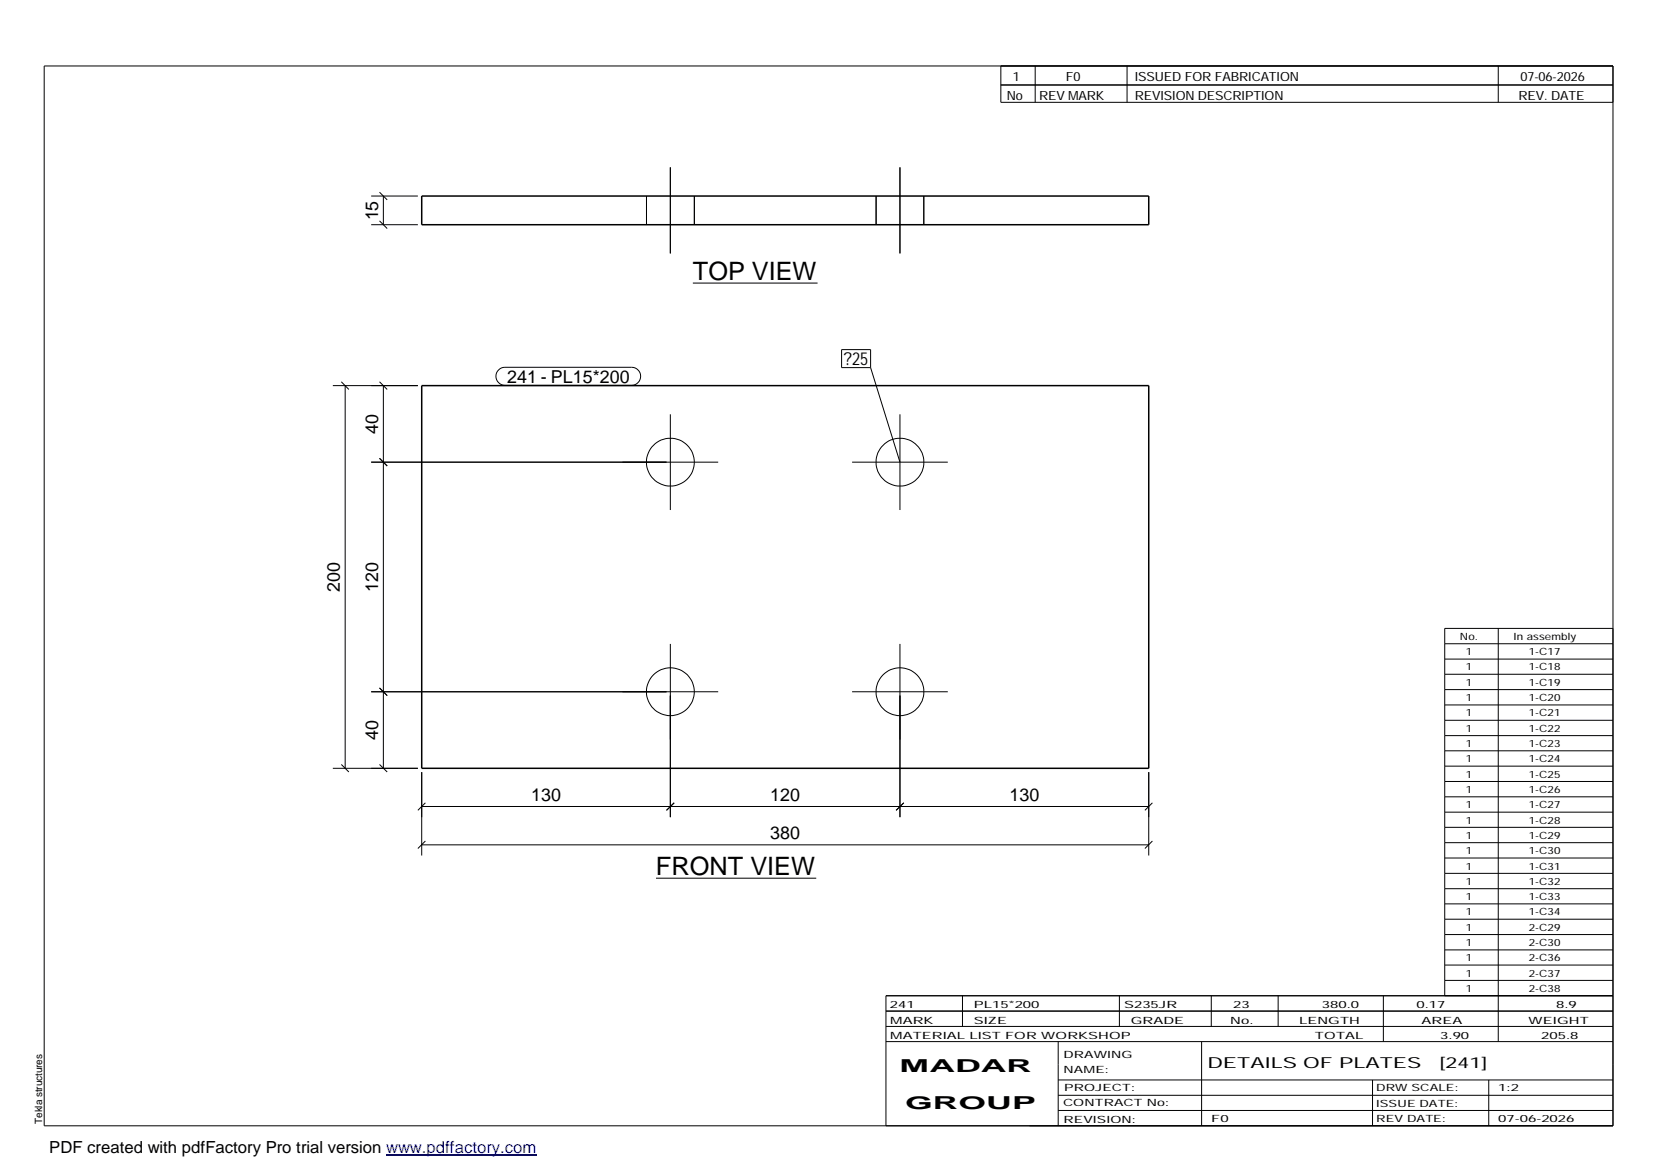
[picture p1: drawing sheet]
<svg xmlns="http://www.w3.org/2000/svg" width="420mm" height="297mm" viewBox="0 0 420 297" stroke-linecap="round" stroke-linejoin="round" font-family="sans-serif">
<g fill="none" stroke="#000" stroke-width=".25">
<path d="M11.2 16.7h398.3v269.1h-398.3zM254.1 16.7v9.3h155.4M262.8 16.7v9.3M286.1 16.7v9.3M380.4 16.7v9.3M254.1 21.6h155.4M94.2 57.1h11.9M94.2 49.8h11.9M96.4 56.1l1.9 1.9M96.4 48.8l1.9 1.9M97.3 49.8v7.3M164.1 49.8v7.3"/>
<path d="M170.2 42.5v21.8M176.3 49.8v7.3M222.4 49.8v7.3M228.5 42.5v21.8M234.5 49.8v7.3M175.9 71.9h31.7M84.5 97.9h21.6M86.7 96.9l1.9 2M87.6 97.9v97.2M96.4 96.9l1.9 2M97.3 97.9v97.2M126.6 93.9l.7-.5 .9-.2h32.2a2.29 2.29 0 0 1 2.2 2.3 2.29 2.29 0 0 1-2.2 2.3h-32.2a2.28 2.28 0 0 1-2.1-1.4 2.28 2.28 0 0 1 .5-2.5z"/>
<path d="M213.7 88.8h7.3v4.5h-7.3zM221 93.3l7.5 24M94.2 117.3h88.1M96.4 116.4l1.9 1.9M170.2 105.2v24.3M216.3 117.3h24.3M228.5 105.2v24.3M380.4 159.5v104.9M409.5 159.5h-42.7v93.3M94.2 175.6h88.1M96.4 174.7l1.9 1.9M170.2 163.5v44"/>
<path d="M216.3 175.6h24.3M228.5 163.5v44M366.8 163.4h42.7M366.8 167.3h42.7M366.8 171.2h42.7M366.8 175.1h42.7M366.8 179h42.7M84.5 195.1h21.6M86.7 194.1l1.9 1.9M96.4 194.1l1.9 1.9M107.1 196v21.2M291.6 196v21.2"/>
<path d="M366.8 182.9h42.7M366.8 186.8h42.7M366.8 190.6h42.7M366.8 194.5h42.7M366.8 198.4h42.7M107.1 214.5h184.5M107.1 204.8h184.5M108 213.5l-1.9 1.9M108 203.8l-1.9 1.9M171.2 203.8l-2 1.9M229.4 203.8l-1.9 1.9M292.6 213.5l-1.9 1.9"/>
<path d="M292.6 203.8l-1.9 1.9M366.8 202.3h42.7M366.8 206.2h42.7M366.8 210h42.7M366.8 213.9h42.7M366.8 217.8h42.7M166.5 223h40.7M366.8 221.7h42.7M366.8 225.6h42.7M366.8 229.5h42.7M366.8 233.4h42.7M366.8 237.3h42.7"/>
<path d="M224.9 256.7h184.6M244.3 252.8v7.8M284.2 252.8v7.8M307.5 252.8v7.8M324.5 252.8v7.8M351.2 252.8v11.6M366.8 241.2h42.7M366.8 245h42.7M366.8 248.9h42.7M409.5 252.8h-184.6v33M224.9 264.4h184.6M224.9 260.6h184.6"/>
<path d="M268.6 264.4v21.4M268.6 274.2h140.9M268.6 278.1h140.9M305.1 264.4v21.4M348.4 274.2v11.6M378 274.2v11.6M268.6 281.9h140.9"/>
<circle cx="170.2" cy="117.3" r="6.1"/>
<circle cx="228.5" cy="117.3" r="6.1"/>
<circle cx="170.2" cy="175.6" r="6.1"/>
<circle cx="228.5" cy="175.6" r="6.1"/>
</g>
<path d="M107.1 49.8h184.5v7.3h-184.5zM107.1 97.9h184.5v97.2h-184.5z" fill="none" stroke="#000" stroke-width=".38"/>
<path d="M98 293.3h38.2" fill="none" stroke="#00f" stroke-width=".3"/>
<g font-size="6.4">
<text x="175.9" y="71.1">TOP VIEW</text>
<text x="166.5" y="222.2">FRONT VIEW</text>
</g>
<g font-size="4.5">
<text x="96" y="56" transform="rotate(-90 96 56)">15</text>
<text x="214.2" y="92.7">?25</text>
<text x="128.7" y="97.2">241 - PL15*200</text>
<text x="96" y="110.1" transform="rotate(-90 96 110.1)">40</text>
<text x="86.2" y="150.3" transform="rotate(-90 86.2 150.3)">200</text>
<text x="96" y="150.3" transform="rotate(-90 96 150.3)">120</text>
<text x="96" y="187.9" transform="rotate(-90 96 187.9)">40</text>
<text x="134.8" y="203.4">130</text>
<text x="195.5" y="203.4">120</text>
<text x="256.2" y="203.4">130</text>
<text x="195.5" y="213">380</text>
<text x="228.4" y="272.3">MADAR</text>
<text x="229.8" y="281.6">GROUP</text>
</g>
<text font-size="4.2" x="12.5" y="292.7">PDF created with pdfFactory Pro trial version www.pdffactory.com</text>
<g font-size="3.9">
<text x="306.5" y="271.3">DETAILS OF PLATES</text>
<text x="365.4" y="271.3">[241]</text>
</g>
<g font-size="3.2">
<text x="257.1" y="20.5">1</text>
<text x="270.6" y="20.5">F0</text>
<text x="288.1" y="20.5">ISSUED FOR FABRICATION</text>
<text x="386" y="20.5">07-06-2026</text>
<text x="255.6" y="25.5">No</text>
<text x="263.8" y="25.5">REV MARK</text>
<text x="288.1" y="25.5">REVISION DESCRIPTION</text>
<text x="385.5" y="25.5">REV. DATE</text>
</g>
<g font-size="2.5">
<text x="370.6" y="162.5">No.</text>
<text x="372.1" y="166.4">1</text>
<text x="384.3" y="162.5">In assembly</text>
<text x="388.1" y="166.4">1-C17</text>
<text x="372.1" y="170.2">1</text>
<text x="388.1" y="170.2">1-C18</text>
<text x="372.1" y="174.1">1</text>
<text x="372.1" y="178">1</text>
<text x="388.1" y="174.1">1-C19</text>
<text x="388.1" y="178">1-C20</text>
<text x="372.1" y="181.9">1</text>
<text x="372.1" y="185.8">1</text>
<text x="388.1" y="181.9">1-C21</text>
<text x="388.1" y="185.8">1-C22</text>
<text x="372.1" y="189.6">1</text>
<text x="388.1" y="189.6">1-C23</text>
<text x="372.1" y="193.5">1</text>
<text x="372.1" y="197.4">1</text>
<text x="388.1" y="193.5">1-C24</text>
<text x="388.1" y="197.4">1-C25</text>
<text x="372.1" y="201.3">1</text>
<text x="388.1" y="201.3">1-C26</text>
<text x="372.1" y="205.2">1</text>
<text x="372.1" y="209.1">1</text>
<text x="388.1" y="205.2">1-C27</text>
<text x="388.1" y="209.1">1-C28</text>
<text x="372.1" y="213">1</text>
<text x="388.1" y="213">1-C29</text>
<text x="372.1" y="216.9">1</text>
<text x="372.1" y="220.8">1</text>
<text x="388.1" y="216.9">1-C30</text>
<text x="388.1" y="220.8">1-C31</text>
<text x="372.1" y="224.6">1</text>
<text x="388.1" y="224.6">1-C32</text>
<text x="372.1" y="228.5">1</text>
<text x="372.1" y="232.4">1</text>
<text x="388.1" y="228.5">1-C33</text>
<text x="388.1" y="232.4">1-C34</text>
<text x="372.1" y="236.3">1</text>
<text x="388.1" y="236.3">2-C29</text>
<text x="372.1" y="240.2">1</text>
<text x="372.1" y="244.1">1</text>
<text x="388.1" y="240.2">2-C30</text>
<text x="388.1" y="244.1">2-C36</text>
<text x="372.1" y="247.9">1</text>
<text x="372.1" y="251.8">1</text>
<text x="388.1" y="247.9">2-C37</text>
<text x="388.1" y="251.8">2-C38</text>
<text x="225.9" y="255.9">241</text>
<text x="247.3" y="255.9">PL15*200</text>
<text x="285.4" y="255.9">S235JR</text>
<text x="313.1" y="255.9">23</text>
<text x="335.6" y="255.9">380.0</text>
<text x="359.6" y="255.9">0.17</text>
<text x="395.1" y="255.9">8.9</text>
<text x="226" y="263.7">MATERIAL LIST FOR WORKSHOP</text>
<text x="226" y="259.9">MARK</text>
<text x="247.2" y="259.9">SIZE</text>
<text x="287.1" y="259.9">GRADE</text>
<text x="312.3" y="259.9">No.</text>
<text x="329.8" y="259.9">LENGTH</text>
<text x="333.8" y="263.7">TOTAL</text>
<text x="360.9" y="259.9">AREA</text>
<text x="365.6" y="263.7">3.90</text>
<text x="388.1" y="259.9">WEIGHT</text>
<text x="391.3" y="263.7">205.8</text>
<text x="270" y="268.5">DRAWING</text>
<text x="270" y="272.5">NAME:</text>
<text x="269.9" y="280.9">CONTRACT No:</text>
<text x="270.2" y="277">PROJECT:</text>
<text x="349.4" y="277.1">DRW SCALE:</text>
<text x="349.4" y="281">ISSUE DATE:</text>
<text x="380.4" y="277.1">1:2</text>
<text x="10.7" y="285.4" transform="rotate(-90 10.7 285.4)">Tekla structures</text>
<text x="270" y="285">REVISION:</text>
<text x="307.5" y="284.8">F0</text>
<text x="349.4" y="284.8">REV DATE:</text>
<text x="380.4" y="284.8">07-06-2026</text>
</g>
</svg>
